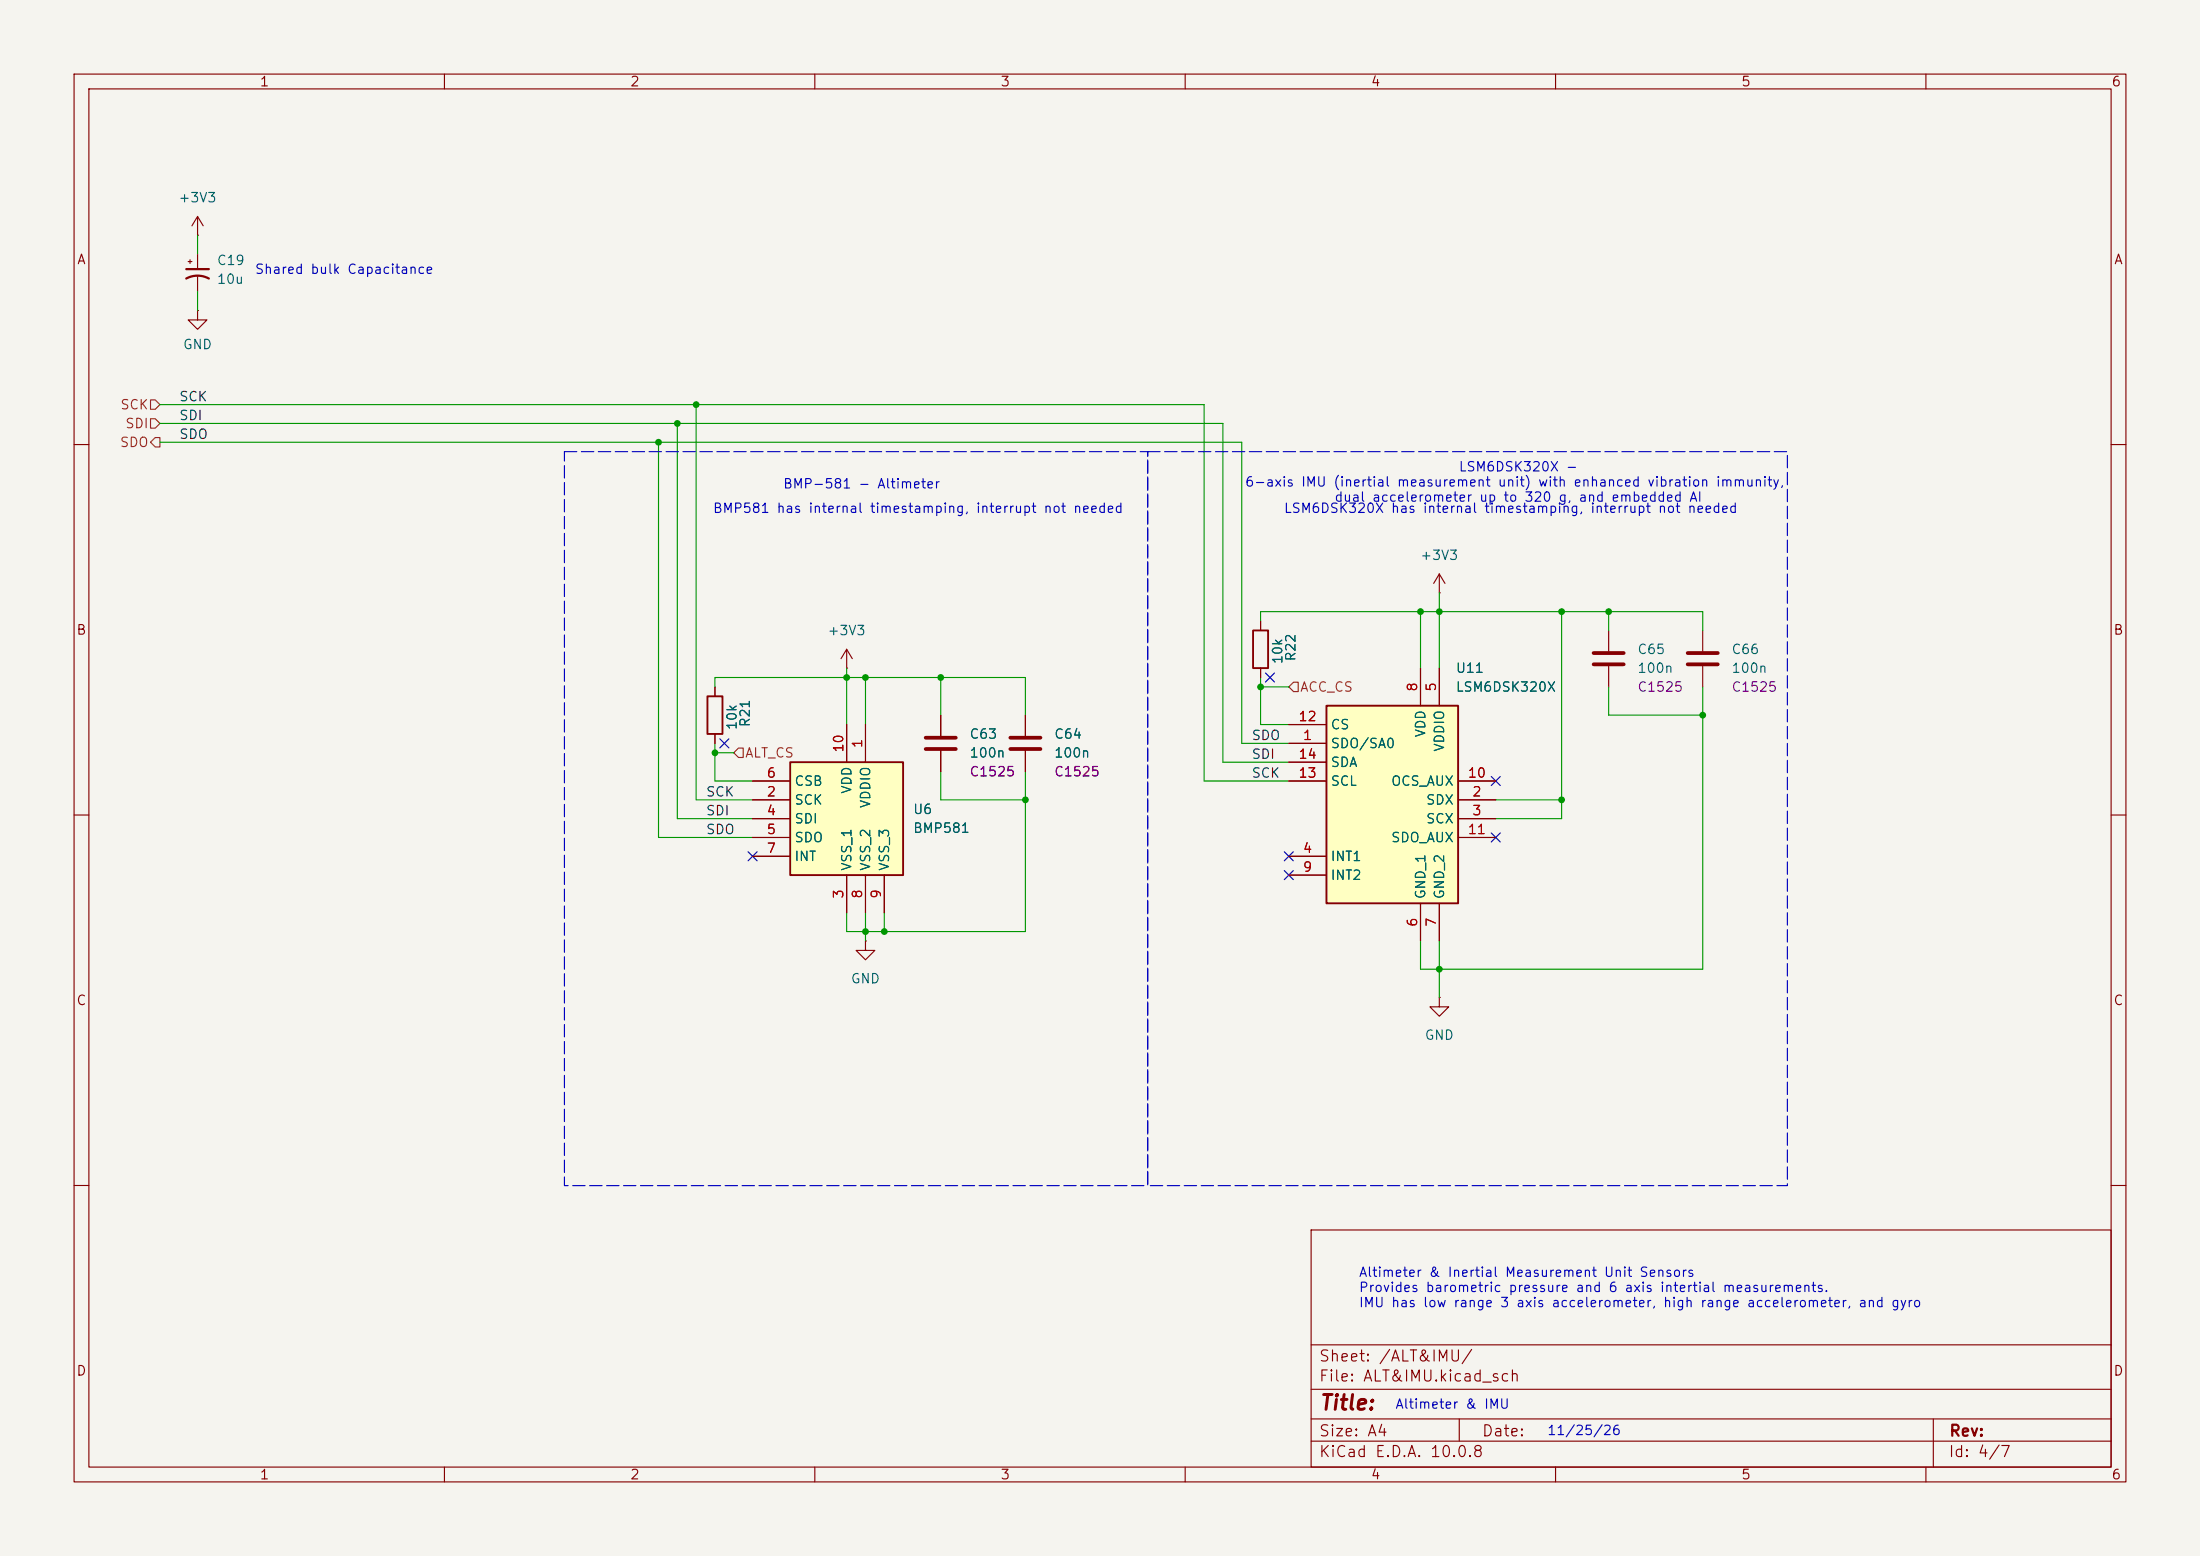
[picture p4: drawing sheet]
<svg xmlns="http://www.w3.org/2000/svg" width="297mm" height="210mm" viewBox="0 0 297 210" stroke-linecap="round" stroke-linejoin="round" font-family="sans-serif">
<path d="M0 0h297v210h-297z" fill="#f5f4ef" stroke="#f5f4ef" stroke-width=".14"/>
<g fill="none" stroke="#840000" stroke-width=".15">
<path d="M10 10h277v190h-277zM12 12h273v186h-273zM60 10v2M110 10v2M160 10v2M210 10v2M260 10v2M25.4 35.3h.5M25.7 35.1v.5M26.7 31.8h.1M26.7 29.2l-.8 1.3M26.7 29.2l.7 1.3"/>
<path d="M26.7 29.2v2.6M26.7 34.3v2M26.7 37.3v2.1M26.7 41.9v1.3h1.2l-1.2 1.3-1.3-1.3h1.3M26.7 41.9h.1M10 60h2M285 60h2M96.5 92.7v1.3M96.5 99.1v1.2M114.3 90.2h.1M114.3 87.6l-.8 1.3M114.3 87.6l.8 1.3"/>
<path d="M114.3 87.6v2.6M127 96.5v2.8M138.4 96.5v2.8M10 110h2M127 101.3v2.8M138.4 101.3v2.8M285 110h2M116.8 127v1.3h1.3l-1.3 1.2-1.2-1.2h1.2M116.8 127h.1M10 160h2M177 166h108v32h-108zM285 160h2"/>
<path d="M60 198v2M110 198v2M160 198v2M177 194.5h108M177 191.5h108M177 187.5h108M177 181.5h108M197 191.5v3M210 198v2M260 198v2M261 191.5v6.5"/>
</g>
<path d="M95.5 94h2v5.1h-2z" fill="none" stroke="#840000" stroke-width=".25"/>
<path d="M125 99.6h4M136.4 99.6h4.1M125 101.1h4M136.4 101.1h4.1" fill="none" stroke="#840000" stroke-width=".51"/>
<path d="M25.1 37.6a3.2 3.2 0 0 1 3.1 0M25.1 36.3h3.1" fill="none" stroke="#840000" stroke-width=".3"/>
<path d="M106.7 102.9h15.2v15.2h-15.2z" fill="#ffffc2"/>
<path d="M106.7 102.9h15.2v15.2h-15.2z" fill="none" stroke="#840000" stroke-width=".25"/>
<path d="M114.3 97.8v5.1M116.8 97.8v5.1M101.6 108h5.1M101.6 110.5h5.1M101.6 113h5.1M101.6 105.4h5.1M101.6 115.6h5.1M114.3 118.1v5.1M116.8 118.1v5.1M119.4 118.1v5.1M194.3 134.6v1.3h1.3l-1.3 1.3-1.3-1.3h1.3M194.3 134.6h.1" fill="none" stroke="#840000" stroke-width=".15"/>
<path d="M179.1 95.3h17.7v26.6h-17.7z" fill="#ffffc2"/>
<path d="M169.2 85.1h2v5.1h-2zM179.1 95.3h17.7v26.6h-17.7z" fill="none" stroke="#840000" stroke-width=".25"/>
<g fill="none" stroke="#840000" stroke-width=".15">
<path d="M194.3 77.5v2.5M194.3 77.5l-.8 1.2M194.3 77.5l.8 1.2M96.5 92.7v1.3M96.5 99.1v1.2M114.3 97.8v5.1M116.8 97.8v5.1M127 96.5v2.8M138.4 96.5v2.8M170.2 83.8v1.3M170.2 90.2v1.2M174 97.8h5.1"/>
<path d="M191.8 90.2v5.1M194.3 80h.1M194.3 90.2v5.1M217.2 85.1v2.8M217.2 89.9v2.8M229.9 85.1v2.8M229.9 89.9v2.8M101.6 108h5.1M101.6 110.5h5.1M101.6 115.6h5.1M101.6 105.4h5.1M101.6 113h5.1"/>
<path d="M114.3 118.1v5.1M116.8 118.1v5.1M119.4 118.1v5.1M127 101.3v2.8M138.4 101.3v2.8M174 100.3h5.1M174 115.6h5.1M174 118.1h5.1M174 105.4h5.1M174 102.9h5.1M196.8 108h5.1M196.8 110.5h5.1"/>
<path d="M196.8 105.4h5.1M196.8 113h5.1M191.8 121.9v5.1M194.3 121.9v5.1"/>
</g>
<path d="M215.1 88.1h4.1M215.1 89.7h4.1M227.8 88.1h4.1M227.8 89.7h4.1" fill="none" stroke="#840000" stroke-width=".51"/>
<path d="M20.3 56.5h.7l.6 .7-.6 .6h-.7zM20.3 54h.7l.6 .6-.6 .6h-.7zM21 59.1h.6v1.2h-.6l-.7-.6zM174.6 92.1h.7v1.2h-.7l-.6-.6zM99.7 101h.6v1.2h-.6l-.6-.6z" fill="none" stroke="#725600" stroke-width=".15"/>
<g fill="none" stroke="#009600" stroke-width=".15">
<path d="M26.7 31.8v2.5M26.7 39.4v2.5M21.6 54.6h141v50.8h11.4M21.6 57.2h143.5v45.7h8.9M21.6 59.7h146v40.6h6.4M88.9 59.7v53.3h12.7M91.4 57.2v53.3h10.2M94 54.6v53.4h7.6M96.5 92.7v-1.3h41.9v5.1M114.3 90.2v7.6M116.8 91.4v6.4M127 91.4v5.1"/>
<path d="M170.2 83.8v-1.2h59.7v2.5M170.2 91.4v6.4h3.8M170.2 92.7h3.8M191.8 82.6v7.6M194.3 80v10.2M210.8 82.6v27.9h-8.9M217.2 82.6v2.5M217.2 92.7v3.8h12.7M229.9 92.7v38.1h-38.1v-3.8M96.5 100.3v5.1h5.1M96.5 101.6h2.6M127 104.1v3.9h11.4"/>
<path d="M138.4 104.1v21.6h-24.1v-2.5M201.9 108h8.9M116.8 123.2v3.8M119.4 123.2v2.5M194.3 127v7.6"/>
</g>
<g fill="none" stroke="#000084" stroke-width=".15">
<path d="M97.2 99.7l1.2 1.2M98.4 99.7l-1.2 1.2M170.8 90.8l1.3 1.2M172.1 90.8l-1.3 1.2M101 115l1.2 1.2M102.2 115l-1.2 1.2M173.4 115l1.2 1.2M173.4 117.5l1.2 1.2M174.6 115l-1.2 1.2M174.6 117.5l-1.2 1.2M201.3 104.8l1.2 1.2M201.3 112.4l1.2 1.2"/>
<path d="M202.5 104.8l-1.2 1.2M202.5 112.4l-1.2 1.2"/>
</g>
<path d="M76.2 61h78.7v99h-78.7zM154.9 61h86.4v99h-86.4z" fill="none" stroke="#0000c2" stroke-width=".15" stroke-dasharray="1.7 .6"/>
<g fill="#009600">
<circle cx="194.3" cy="82.6" r=".46"/>
<circle cx="210.8" cy="108" r=".46"/>
<circle cx="194.3" cy="130.8" r=".46"/>
<circle cx="210.8" cy="82.6" r=".46"/>
<circle cx="119.4" cy="125.7" r=".46"/>
<circle cx="116.8" cy="125.7" r=".46"/>
<circle cx="96.5" cy="101.6" r=".46"/>
<circle cx="138.4" cy="108" r=".46"/>
<circle cx="88.9" cy="59.7" r=".46"/>
<circle cx="94" cy="54.6" r=".46"/>
<circle cx="91.4" cy="57.2" r=".46"/>
<circle cx="114.3" cy="91.4" r=".46"/>
<circle cx="116.8" cy="91.4" r=".46"/>
<circle cx="127" cy="91.4" r=".46"/>
<circle cx="191.8" cy="82.6" r=".46"/>
<circle cx="217.2" cy="82.6" r=".46"/>
<circle cx="170.2" cy="92.7" r=".46"/>
<circle cx="229.9" cy="96.5" r=".46"/>
</g>
<text font-size="2" fill="#840000" x="178" y="190.8">Title:</text>
<g font-size="1.5" fill="#840000">
<text x="178" y="184.1">Sheet: /ALT&amp;IMU/</text>
<text x="178" y="186.8">File: ALT&amp;IMU.kicad_sch</text>
<text x="178" y="197">KiCad E.D.A. 10.0.8</text>
<text x="178" y="194.2">Size: A4</text>
<text x="200" y="194.2">Date:</text>
<text x="263" y="197">Id: 4/7</text>
<text x="263" y="194.2">Rev:</text>
</g>
<g font-size="1.3" fill="#840000">
<text x="35" y="12">1</text>
<text x="85" y="12">2</text>
<text x="135" y="12">3</text>
<text x="185" y="12">4</text>
<text x="235" y="12">5</text>
<text x="285" y="12">6</text>
<text x="10.3" y="36">A</text>
<text x="285.3" y="36">A</text>
<text x="10.2" y="86">B</text>
<text x="285.2" y="86">B</text>
<text x="10.2" y="136">C</text>
<text x="285.2" y="136">C</text>
<text x="10.2" y="186">D</text>
<text x="285.2" y="186">D</text>
<text x="35" y="200">1</text>
<text x="85" y="200">2</text>
<text x="135" y="200">3</text>
<text x="185" y="200">4</text>
<text x="235" y="200">5</text>
<text x="285" y="200">6</text>
</g>
<g font-size="1.3" fill="#006464">
<text x="24" y="27.6">+3V3</text>
<text x="29.2" y="36.1">C19</text>
<text x="29.2" y="38.6">10u</text>
<text x="24.6" y="47.4">GND</text>
<text x="191.6" y="75.9">+3V3</text>
<text x="111.6" y="86.1">+3V3</text>
<text x="173.4" y="89.7" transform="rotate(-90 173.4 89.7)">10k</text>
<text x="175.2" y="89.3" transform="rotate(-90 175.2 89.3)">R22</text>
<text x="221" y="88.6">C65</text>
<text x="233.7" y="88.6">C66</text>
<text x="196.4" y="91.1">U11</text>
<text x="196.4" y="93.7">LSM6DSK320X</text>
<text x="221" y="91.1">100n</text>
<text x="233.7" y="91.1">100n</text>
<text x="99.8" y="98.6" transform="rotate(-90 99.8 98.6)">10k</text>
<text x="101.5" y="98.2" transform="rotate(-90 101.5 98.2)">R21</text>
<text x="130.8" y="100">C63</text>
<text x="142.2" y="100">C64</text>
<text x="179.6" y="101.3">SDO/SA0</text>
<text x="179.6" y="98.8">CS</text>
<text x="192.7" y="99.6" transform="rotate(-90 192.7 99.6)">VDD</text>
<text x="195.3" y="101.5" transform="rotate(-90 195.3 101.5)">VDDIO</text>
<text x="107.2" y="106.4">CSB</text>
<text x="115.3" y="107.2" transform="rotate(-90 115.3 107.2)">VDD</text>
<text x="130.8" y="102.6">100n</text>
<text x="142.2" y="102.6">100n</text>
<text x="179.6" y="106.4">SCL</text>
<text x="179.6" y="103.8">SDA</text>
<text x="187.7" y="106.4">OCS_AUX</text>
<text x="107.2" y="108.9">SCK</text>
<text x="107.2" y="111.5">SDI</text>
<text x="107.2" y="114">SDO</text>
<text x="117.8" y="109.2" transform="rotate(-90 117.8 109.2)">VDDIO</text>
<text x="123.2" y="110.2">U6</text>
<text x="123.2" y="112.7">BMP581</text>
<text x="187.7" y="114">SDO_AUX</text>
<text x="192.4" y="108.9">SDX</text>
<text x="192.4" y="111.5">SCX</text>
<text x="107.2" y="116.5">INT</text>
<text x="115.3" y="117.6" transform="rotate(-90 115.3 117.6)">VSS_1</text>
<text x="117.8" y="117.6" transform="rotate(-90 117.8 117.6)">VSS_2</text>
<text x="120.3" y="117.6" transform="rotate(-90 120.3 117.6)">VSS_3</text>
<text x="179.6" y="116.5">INT1</text>
<text x="179.6" y="119.1">INT2</text>
<text x="192.7" y="121.4" transform="rotate(-90 192.7 121.4)">GND_1</text>
<text x="195.3" y="121.4" transform="rotate(-90 195.3 121.4)">GND_2</text>
<text x="114.8" y="133">GND</text>
<text x="192.2" y="140.7">GND</text>
</g>
<g font-size="1.3" fill="#0000c2">
<text x="34.3" y="37.3">Shared bulk Capacitance</text>
<text x="168" y="66">6-axis IMU (inertial measurement unit) with enhanced vibration immunity,</text>
<text x="196.8" y="63.9">LSM6DSK320X -</text>
<text x="96.2" y="69.5">BMP581 has internal timestamping, interrupt not needed</text>
<text x="105.6" y="66.2">BMP-581 - Altimeter</text>
<text x="173.2" y="69.5">LSM6DSK320X has internal timestamping, interrupt not needed</text>
<text x="180.1" y="68">dual accelerometer up to 320 g, and embedded AI</text>
<text x="183.4" y="172.7">Altimeter &amp; Inertial Measurement Unit Sensors</text>
<text x="183.4" y="174.7">Provides barometric pressure and 6 axis intertial measurements.</text>
<text x="183.4" y="176.7">IMU has low range 3 axis accelerometer, high range accelerometer, and gyro</text>
<text x="188.3" y="190.5">Altimeter &amp; IMU</text>
<text x="208.8" y="194">11/25/26</text>
</g>
<g font-size="1.3" fill="#725600">
<text x="16.2" y="55.6">SCK</text>
<text x="16.8" y="58.1">SDI</text>
<text x="16.1" y="60.7">SDO</text>
<text x="175.4" y="93.7">ACC_CS</text>
<text x="100.5" y="102.6">ALT_CS</text>
</g>
<g font-size="1.3" fill="#0f0f0f">
<text x="24.1" y="59.6">SDO</text>
<text x="24.1" y="57">SDI</text>
<text x="24.1" y="54.5">SCK</text>
<text x="168.9" y="100.2">SDO</text>
<text x="95.2" y="107.8">SCK</text>
<text x="168.9" y="105.3">SCK</text>
<text x="168.9" y="102.7">SDI</text>
<text x="95.2" y="110.4">SDI</text>
<text x="95.2" y="112.9">SDO</text>
</g>
<g font-size="1.3" fill="#a90000">
<text x="191.6" y="93.4" transform="rotate(-90 191.6 93.4)">8</text>
<text x="194.2" y="93.4" transform="rotate(-90 194.2 93.4)">5</text>
<text x="114.2" y="101.7" transform="rotate(-90 114.2 101.7)">10</text>
<text x="116.7" y="101.1" transform="rotate(-90 116.7 101.1)">1</text>
<text x="175.2" y="97.7">12</text>
<text x="175.8" y="100.2">1</text>
<text x="103.4" y="107.8">2</text>
<text x="103.4" y="105.3">6</text>
<text x="175.2" y="105.3">13</text>
<text x="175.2" y="102.7">14</text>
<text x="198.1" y="105.3">10</text>
<text x="198.7" y="107.8">2</text>
<text x="103.4" y="110.4">4</text>
<text x="103.4" y="112.9">5</text>
<text x="198.1" y="112.9">11</text>
<text x="198.7" y="110.4">3</text>
<text x="103.4" y="115.4">7</text>
<text x="175.8" y="115.4">4</text>
<text x="175.8" y="118">9</text>
<text x="114.2" y="121.4" transform="rotate(-90 114.2 121.4)">3</text>
<text x="116.7" y="121.4" transform="rotate(-90 116.7 121.4)">8</text>
<text x="119.2" y="121.4" transform="rotate(-90 119.2 121.4)">9</text>
<text x="191.6" y="125.2" transform="rotate(-90 191.6 125.2)">6</text>
<text x="194.2" y="125.2" transform="rotate(-90 194.2 125.2)">7</text>
</g>
<g font-size="1.3" fill="#840084">
<text x="221" y="93.7">C1525</text>
<text x="233.7" y="93.7">C1525</text>
<text x="130.8" y="105.1">C1525</text>
<text x="142.2" y="105.1">C1525</text>
</g>
</svg>
